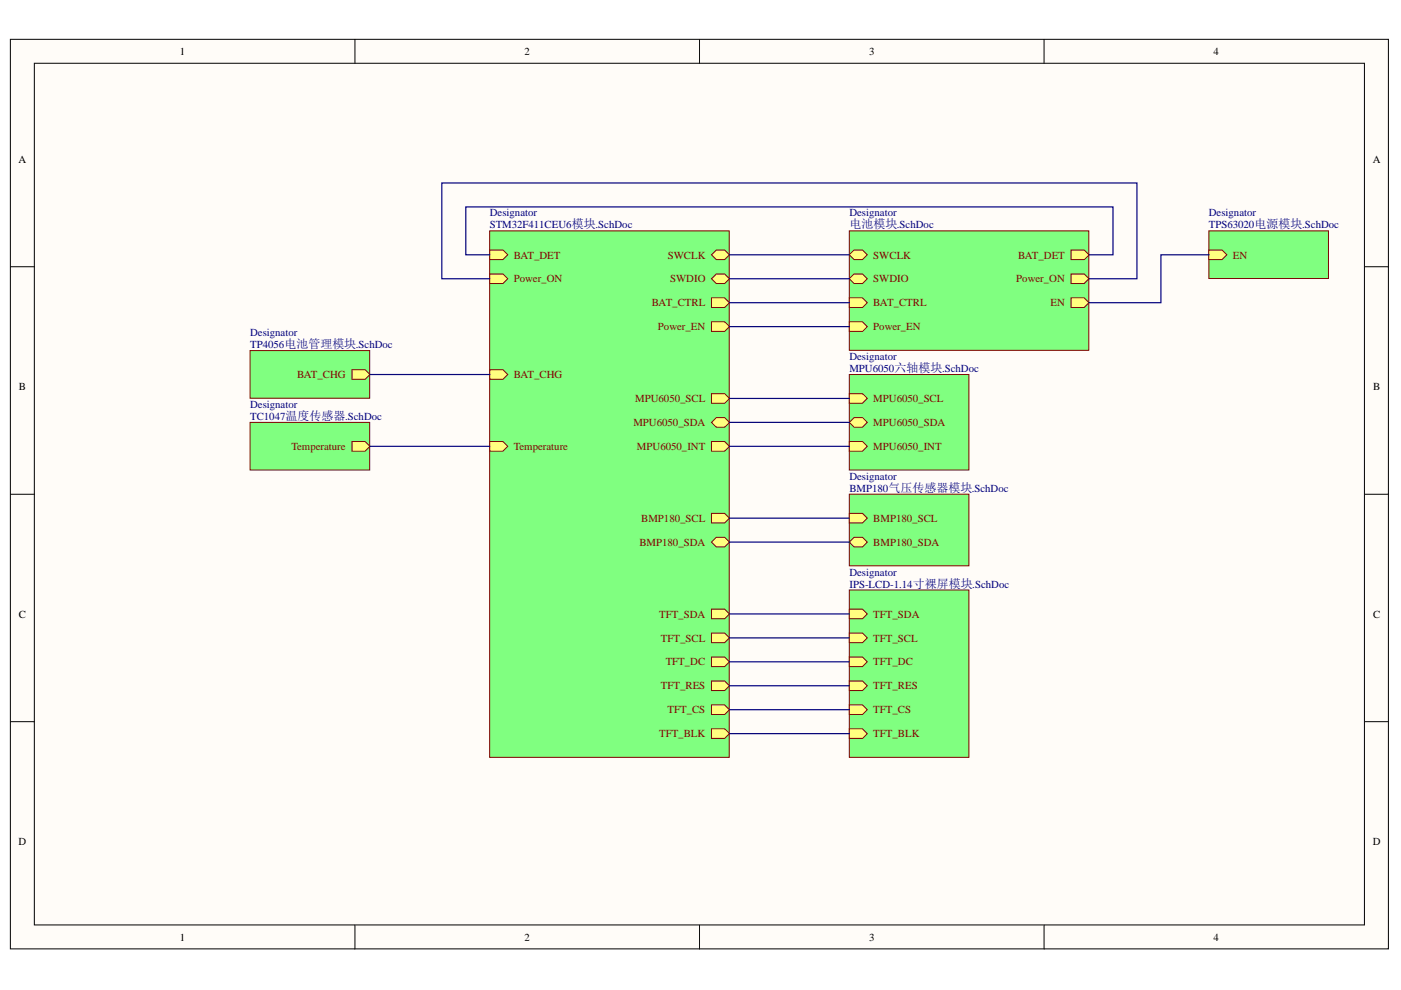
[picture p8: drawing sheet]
<svg xmlns="http://www.w3.org/2000/svg" width="297mm" height="210mm" viewBox="0 0 297 210" stroke-linecap="round" stroke-linejoin="round" font-family="sans-serif">
<g fill="#fffcf8" stroke="#000" stroke-width=".21">
<path d="M2.2 8.3h292.2v192.9h-292.2z"/>
<path d="M7.3 13.4h282v182.7h-282z"/>
</g>
<path d="M75.3 8.3v5.1M148.3 8.3v5.1M221.4 8.3v5.1M2.2 56.6h5.1M289.3 56.6h5.1M2.2 104.8h5.1M289.3 104.8h5.1M2.2 153h5.1M289.3 153h5.1M75.3 196.2v5M148.3 196.2v5M221.4 196.2v5" fill="none" stroke="#000" stroke-width=".21"/>
<path d="M180.1 104.8h25.3v15.2h-25.3z" fill="#80ff80" stroke="#800000" stroke-width=".21"/>
<path d="M180.1 108.8h2.8l1 1.1-1 1h-2.8z" fill-rule="evenodd" fill="#ffff80"/>
<path d="M180.1 108.8h2.8l1 1.1-1 1h-2.8z" fill="none" stroke="#800000" stroke-width=".21"/>
<path d="M180.1 114.9l1-1h1.8l1 1-1 1.1h-1.8z" fill-rule="evenodd" fill="#ffff80"/>
<path d="M180.1 114.9l1-1h1.8l1 1-1 1.1h-1.8z" fill="none" stroke="#800000" stroke-width=".21"/>
<path d="M180.1 125.1h25.3v35.5h-25.3z" fill="#80ff80" stroke="#800000" stroke-width=".21"/>
<path d="M180.1 129.2h2.8l1 1-1 1h-2.8z" fill-rule="evenodd" fill="#ffff80"/>
<path d="M180.1 129.2h2.8l1 1-1 1h-2.8z" fill="none" stroke="#800000" stroke-width=".21"/>
<path d="M180.1 134.2h2.8l1 1-1 1.1h-2.8z" fill-rule="evenodd" fill="#ffff80"/>
<path d="M180.1 134.2h2.8l1 1-1 1.1h-2.8z" fill="none" stroke="#800000" stroke-width=".21"/>
<path d="M180.1 139.3h2.8l1 1-1 1h-2.8z" fill-rule="evenodd" fill="#ffff80"/>
<path d="M180.1 139.3h2.8l1 1-1 1h-2.8z" fill="none" stroke="#800000" stroke-width=".21"/>
<path d="M180.1 144.4h2.8l1 1-1 1h-2.8z" fill-rule="evenodd" fill="#ffff80"/>
<path d="M180.1 144.4h2.8l1 1-1 1h-2.8z" fill="none" stroke="#800000" stroke-width=".21"/>
<path d="M180.1 149.5h2.8l1 1-1 1h-2.8z" fill-rule="evenodd" fill="#ffff80"/>
<path d="M180.1 149.5h2.8l1 1-1 1h-2.8z" fill="none" stroke="#800000" stroke-width=".21"/>
<path d="M180.1 154.5h2.8l1 1-1 1.1h-2.8z" fill-rule="evenodd" fill="#ffff80"/>
<path d="M180.1 154.5h2.8l1 1-1 1.1h-2.8z" fill="none" stroke="#800000" stroke-width=".21"/>
<path d="M180.1 79.4h25.3v20.3h-25.3z" fill="#80ff80" stroke="#800000" stroke-width=".21"/>
<path d="M180.1 83.5h2.8l1 1-1 1h-2.8z" fill-rule="evenodd" fill="#ffff80"/>
<path d="M180.1 83.5h2.8l1 1-1 1h-2.8z" fill="none" stroke="#800000" stroke-width=".21"/>
<path d="M180.1 89.6l1-1.1h1.8l1 1.1-1 1h-1.8z" fill-rule="evenodd" fill="#ffff80"/>
<path d="M180.1 89.6l1-1.1h1.8l1 1.1-1 1h-1.8z" fill="none" stroke="#800000" stroke-width=".21"/>
<path d="M180.1 93.6h2.8l1 1-1 1h-2.8z" fill-rule="evenodd" fill="#ffff80"/>
<path d="M180.1 93.6h2.8l1 1-1 1h-2.8z" fill="none" stroke="#800000" stroke-width=".21"/>
<path d="M103.8 48.9h50.8v111.7h-50.8z" fill="#80ff80" stroke="#800000" stroke-width=".21"/>
<path d="M150.8 108.8h2.8l1.1 1.1-1.1 1h-2.8z" fill-rule="evenodd" fill="#ffff80"/>
<path d="M150.8 108.8h2.8l1.1 1.1-1.1 1h-2.8z" fill="none" stroke="#800000" stroke-width=".21"/>
<path d="M150.8 114.9l1.1-1h1.7l1.1 1-1.1 1.1h-1.7z" fill-rule="evenodd" fill="#ffff80"/>
<path d="M150.8 114.9l1.1-1h1.7l1.1 1-1.1 1.1h-1.7z" fill="none" stroke="#800000" stroke-width=".21"/>
<path d="M103.8 93.6h2.8l1.1 1-1.1 1h-2.8z" fill-rule="evenodd" fill="#ffff80"/>
<path d="M103.8 93.6h2.8l1.1 1-1.1 1h-2.8z" fill="none" stroke="#800000" stroke-width=".21"/>
<path d="M103.8 58.1h2.8l1.1 1-1.1 1h-2.8z" fill-rule="evenodd" fill="#ffff80"/>
<path d="M103.8 58.1h2.8l1.1 1-1.1 1h-2.8z" fill="none" stroke="#800000" stroke-width=".21"/>
<path d="M150.8 68.2h2.8l1.1 1.1-1.1 1h-2.8z" fill-rule="evenodd" fill="#ffff80"/>
<path d="M150.8 68.2h2.8l1.1 1.1-1.1 1h-2.8z" fill="none" stroke="#800000" stroke-width=".21"/>
<path d="M150.8 83.5h2.8l1.1 1-1.1 1h-2.8z" fill-rule="evenodd" fill="#ffff80"/>
<path d="M150.8 83.5h2.8l1.1 1-1.1 1h-2.8z" fill="none" stroke="#800000" stroke-width=".21"/>
<path d="M150.8 89.6l1.1-1.1h1.7l1.1 1.1-1.1 1h-1.7z" fill-rule="evenodd" fill="#ffff80"/>
<path d="M150.8 89.6l1.1-1.1h1.7l1.1 1.1-1.1 1h-1.7z" fill="none" stroke="#800000" stroke-width=".21"/>
<path d="M150.8 93.6h2.8l1.1 1-1.1 1h-2.8z" fill-rule="evenodd" fill="#ffff80"/>
<path d="M150.8 93.6h2.8l1.1 1-1.1 1h-2.8z" fill="none" stroke="#800000" stroke-width=".21"/>
<path d="M150.8 129.2h2.8l1.1 1-1.1 1h-2.8z" fill-rule="evenodd" fill="#ffff80"/>
<path d="M150.8 129.2h2.8l1.1 1-1.1 1h-2.8z" fill="none" stroke="#800000" stroke-width=".21"/>
<path d="M150.8 134.2h2.8l1.1 1-1.1 1.1h-2.8z" fill-rule="evenodd" fill="#ffff80"/>
<path d="M150.8 134.2h2.8l1.1 1-1.1 1.1h-2.8z" fill="none" stroke="#800000" stroke-width=".21"/>
<path d="M150.8 139.3h2.8l1.1 1-1.1 1h-2.8z" fill-rule="evenodd" fill="#ffff80"/>
<path d="M150.8 139.3h2.8l1.1 1-1.1 1h-2.8z" fill="none" stroke="#800000" stroke-width=".21"/>
<path d="M150.8 144.4h2.8l1.1 1-1.1 1h-2.8z" fill-rule="evenodd" fill="#ffff80"/>
<path d="M150.8 144.4h2.8l1.1 1-1.1 1h-2.8z" fill="none" stroke="#800000" stroke-width=".21"/>
<path d="M150.8 149.5h2.8l1.1 1-1.1 1h-2.8z" fill-rule="evenodd" fill="#ffff80"/>
<path d="M150.8 149.5h2.8l1.1 1-1.1 1h-2.8z" fill="none" stroke="#800000" stroke-width=".21"/>
<path d="M150.8 154.5h2.8l1.1 1-1.1 1.1h-2.8z" fill-rule="evenodd" fill="#ffff80"/>
<path d="M150.8 154.5h2.8l1.1 1-1.1 1.1h-2.8z" fill="none" stroke="#800000" stroke-width=".21"/>
<path d="M103.8 53h2.8l1.1 1-1.1 1h-2.8z" fill-rule="evenodd" fill="#ffff80"/>
<path d="M103.8 53h2.8l1.1 1-1.1 1h-2.8z" fill="none" stroke="#800000" stroke-width=".21"/>
<path d="M103.8 78.4h2.8l1.1 1-1.1 1h-2.8z" fill-rule="evenodd" fill="#ffff80"/>
<path d="M103.8 78.4h2.8l1.1 1-1.1 1h-2.8z" fill="none" stroke="#800000" stroke-width=".21"/>
<path d="M150.8 63.2h2.8l1.1 1-1.1 1h-2.8z" fill-rule="evenodd" fill="#ffff80"/>
<path d="M150.8 63.2h2.8l1.1 1-1.1 1h-2.8z" fill="none" stroke="#800000" stroke-width=".21"/>
<path d="M150.8 54l1.1-1h1.7l1.1 1-1.1 1h-1.7z" fill-rule="evenodd" fill="#ffff80"/>
<path d="M150.8 54l1.1-1h1.7l1.1 1-1.1 1h-1.7z" fill="none" stroke="#800000" stroke-width=".21"/>
<path d="M150.8 59.1l1.1-1h1.7l1.1 1-1.1 1h-1.7z" fill-rule="evenodd" fill="#ffff80"/>
<path d="M150.8 59.1l1.1-1h1.7l1.1 1-1.1 1h-1.7z" fill="none" stroke="#800000" stroke-width=".21"/>
<path d="M53 74.3h25.4v10.1h-25.4z" fill="#80ff80" stroke="#800000" stroke-width=".21"/>
<path d="M74.6 78.4h2.8l1 1-1 1h-2.8z" fill-rule="evenodd" fill="#ffff80"/>
<path d="M74.6 78.4h2.8l1 1-1 1h-2.8z" fill="none" stroke="#800000" stroke-width=".21"/>
<path d="M256.3 48.9h25.4v10.1h-25.4z" fill="#80ff80" stroke="#800000" stroke-width=".21"/>
<path d="M256.3 53h2.8l1 1-1 1h-2.8z" fill-rule="evenodd" fill="#ffff80"/>
<path d="M256.3 53h2.8l1 1-1 1h-2.8z" fill="none" stroke="#800000" stroke-width=".21"/>
<path d="M53 89.6h25.4v10.1h-25.4z" fill="#80ff80" stroke="#800000" stroke-width=".21"/>
<path d="M74.6 93.6h2.8l1 1-1 1h-2.8z" fill-rule="evenodd" fill="#ffff80"/>
<path d="M74.6 93.6h2.8l1 1-1 1h-2.8z" fill="none" stroke="#800000" stroke-width=".21"/>
<path d="M180.1 48.9h50.7v25.4h-50.7z" fill="#80ff80" stroke="#800000" stroke-width=".21"/>
<path d="M180.1 54l1-1h1.8l1 1-1 1h-1.8z" fill-rule="evenodd" fill="#ffff80"/>
<path d="M180.1 54l1-1h1.8l1 1-1 1h-1.8z" fill="none" stroke="#800000" stroke-width=".21"/>
<path d="M180.1 59.1l1-1h1.8l1 1-1 1h-1.8z" fill-rule="evenodd" fill="#ffff80"/>
<path d="M180.1 59.1l1-1h1.8l1 1-1 1h-1.8z" fill="none" stroke="#800000" stroke-width=".21"/>
<path d="M227.1 53h2.8l1 1-1 1h-2.8z" fill-rule="evenodd" fill="#ffff80"/>
<path d="M227.1 53h2.8l1 1-1 1h-2.8z" fill="none" stroke="#800000" stroke-width=".21"/>
<path d="M180.1 63.2h2.8l1 1-1 1h-2.8z" fill-rule="evenodd" fill="#ffff80"/>
<path d="M180.1 63.2h2.8l1 1-1 1h-2.8z" fill="none" stroke="#800000" stroke-width=".21"/>
<path d="M227.1 58.1h2.8l1 1-1 1h-2.8z" fill-rule="evenodd" fill="#ffff80"/>
<path d="M227.1 58.1h2.8l1 1-1 1h-2.8z" fill="none" stroke="#800000" stroke-width=".21"/>
<path d="M180.1 68.2h2.8l1 1.1-1 1h-2.8z" fill-rule="evenodd" fill="#ffff80"/>
<path d="M180.1 68.2h2.8l1 1.1-1 1h-2.8z" fill="none" stroke="#800000" stroke-width=".21"/>
<path d="M227.1 63.2h2.8l1 1-1 1h-2.8z" fill-rule="evenodd" fill="#ffff80"/>
<path d="M227.1 63.2h2.8l1 1-1 1h-2.8z" fill="none" stroke="#800000" stroke-width=".21"/>
<g fill="none" stroke="#000080" stroke-width=".25">
<path d="M103.8 54h-5v-10.1h137.2v10.1h-5.1M103.8 59.1h-10.1v-20.3h147.4v20.3h-10.2M154.7 54h25.4M154.7 59.1h25.4M256.3 54h-10.2v10.2h-15.2M78.4 79.4h25.4M154.7 64.2h25.4M154.7 69.3h25.4M78.4 94.6h25.4M154.7 94.6h25.4M154.7 84.5h25.4M154.7 89.6h25.4"/>
<path d="M154.7 109.9h25.4M154.7 114.9h25.4M154.7 130.2h25.4M154.7 135.2h25.4M154.7 140.3h25.4M154.7 145.4h25.4M154.7 150.5h25.4M154.7 155.5h25.4"/>
</g>
<text font-size="2.5" fill="#000080" x="180.1" y="48.4">电池模块.SchDoc</text>
<g font-size="2.3">
<text x="38.1" y="11.6">1</text>
<text x="111.2" y="11.6">2</text>
<text x="184.3" y="11.6">3</text>
<text x="257.3" y="11.6">4</text>
<text x="3.9" y="34.5">A</text>
<text x="291" y="34.5">A</text>
<text x="4" y="82.7">B</text>
<text x="291.1" y="82.7">B</text>
<text x="4" y="131">C</text>
<text x="291.1" y="131">C</text>
<text x="3.9" y="179.1">D</text>
<text x="291" y="179.1">D</text>
<text x="38.1" y="199.5">1</text>
<text x="111.2" y="199.5">2</text>
<text x="184.3" y="199.5">3</text>
<text x="257.3" y="199.5">4</text>
</g>
<g font-size="2.3" fill="#000080">
<text x="103.9" y="45.9">Designator</text>
<text x="180.1" y="45.9">Designator</text>
<text x="256.3" y="45.9">Designator</text>
<text x="103.9" y="48.4">STM32F411CEU6模块.SchDoc</text>
<text x="256.3" y="48.4">TPS63020电源模块.SchDoc</text>
<text x="53" y="71.3">Designator</text>
<text x="53" y="73.8">TP4056电池管理模块.SchDoc</text>
<text x="180.1" y="76.4">Designator</text>
<text x="180.1" y="78.9">MPU6050六轴模块.SchDoc</text>
<text x="53" y="86.5">Designator</text>
<text x="53" y="89.1">TC1047温度传感器.SchDoc</text>
<text x="180.1" y="101.7">Designator</text>
<text x="180.1" y="104.3">BMP180气压传感器模块.SchDoc</text>
<text x="180.1" y="122">Designator</text>
<text x="180.1" y="124.6">IPS-LCD-1.14寸裸屏模块.SchDoc</text>
</g>
<g font-size="2.3" fill="#800000">
<text x="108.9" y="59.9">Power_ON</text>
<text x="108.9" y="54.8">BAT_DET</text>
<text x="141.6" y="54.8">SWCLK</text>
<text x="142.1" y="59.9">SWDIO</text>
<text x="185.2" y="54.8">SWCLK</text>
<text x="185.2" y="59.9">SWDIO</text>
<text x="215.5" y="59.9">Power_ON</text>
<text x="215.9" y="54.8">BAT_DET</text>
<text x="261.4" y="54.8">EN</text>
<text x="138.2" y="64.9">BAT_CTRL</text>
<text x="185.2" y="64.9">BAT_CTRL</text>
<text x="222.8" y="64.9">EN</text>
<text x="139.5" y="70">Power_EN</text>
<text x="185.2" y="70">Power_EN</text>
<text x="63" y="80.2">BAT_CHG</text>
<text x="108.9" y="80.2">BAT_CHG</text>
<text x="134.7" y="85.3">MPU6050_SCL</text>
<text x="185.2" y="85.3">MPU6050_SCL</text>
<text x="61.8" y="95.4">Temperature</text>
<text x="108.9" y="95.4">Temperature</text>
<text x="134.3" y="90.3">MPU6050_SDA</text>
<text x="135.1" y="95.4">MPU6050_INT</text>
<text x="185.2" y="90.3">MPU6050_SDA</text>
<text x="185.2" y="95.4">MPU6050_INT</text>
<text x="135.9" y="110.6">BMP180_SCL</text>
<text x="185.2" y="110.6">BMP180_SCL</text>
<text x="135.6" y="115.7">BMP180_SDA</text>
<text x="185.2" y="115.7">BMP180_SDA</text>
<text x="139.7" y="131">TFT_SDA</text>
<text x="185.2" y="131">TFT_SDA</text>
<text x="140.1" y="136">TFT_SCL</text>
<text x="185.2" y="136">TFT_SCL</text>
<text x="141.1" y="141.1">TFT_DC</text>
<text x="185.2" y="141.1">TFT_DC</text>
<text x="140.1" y="146.2">TFT_RES</text>
<text x="185.2" y="146.2">TFT_RES</text>
<text x="141.5" y="151.2">TFT_CS</text>
<text x="185.2" y="151.2">TFT_CS</text>
<text x="139.7" y="156.3">TFT_BLK</text>
<text x="185.2" y="156.3">TFT_BLK</text>
</g>
</svg>
